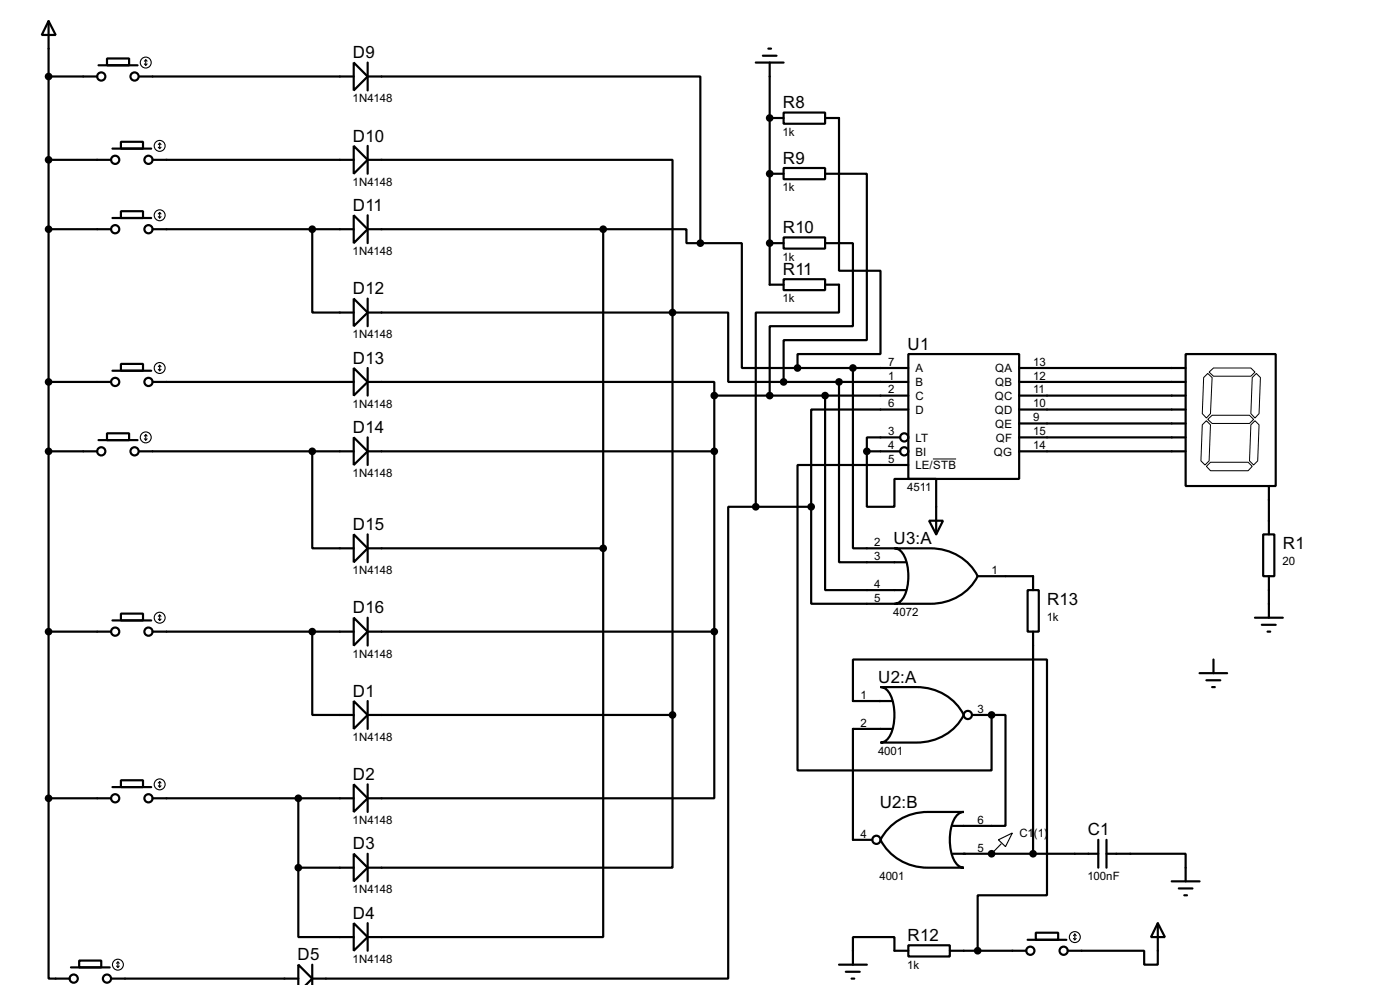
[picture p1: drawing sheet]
<svg xmlns="http://www.w3.org/2000/svg" width="256mm" height="180mm" viewBox="0 0 256 180" stroke-linecap="round" stroke-linejoin="round" font-family="sans-serif">
<g fill="none" stroke="#000" stroke-width=".4">
<path d="M8.9 3.9l1.3 2.5h-2.5zM8.9 14h8.9M8.9 3.9v142.2M18.1 12h7.1M19.6 10.7h4.1v1.3h-4.1zM25.5 14h39.3M64.8 11.5l2.6 2.5-2.6 2.6zM67.4 14h60.9v30.5M67.4 11.5v5.1M138.5 11.5h5.1M139.8 10.2h2.5M140.8 8.9h.5"/>
<path d="M141 11.5v40.6h2.6M8.9 29.3h11.5M20.6 27.2h7.1M20.6 39.9h7.1M22.2 26h4v1.2h-4zM22.2 38.7h4v1.2h-4zM28 29.3h36.8M64.8 26.7l2.6 2.6-2.6 2.5zM64.8 39.4l2.6 2.6-2.6 2.5zM67.4 29.3h55.8v27.9M67.4 26.7v5.1M67.4 39.4v5.1"/>
<path d="M141 21.6h2.6M141 31.8h2.6M143.6 20.6h7.6v2.1h-7.6zM143.6 30.8h7.6v2h-7.6zM151.2 21.6h2.5v28h7.6v15.2h-15.2v2.6M151.2 31.8h7.6v30.5h-15.2v7.6M8.9 42h11.5M28 42h36.8M57.2 42v15.2h7.6M64.8 54.7l2.6 2.5-2.6 2.5zM67.4 42h43.1M67.4 57.2h55.8"/>
<path d="M67.4 54.7v5M110.5 42h15.3v2.5h2.5M110.5 42v58.4M123.2 57.2h10.2v12.7h10.2M123.2 57.2v73.7M128.3 44.5h7.6v22.9h10.2M141 44.5h2.6M143.6 43.5h7.6v2h-7.6zM143.6 51.1h7.6v2h-7.6zM151.2 44.5h5.1v15.2h-15.3v12.7M151.2 52.1h2.5v5.1h-15.2v35.6M8.9 69.9h11.5"/>
<path d="M19.6 79.3h4.1v1.3h-4.1zM20.6 67.9h7.1M22.2 66.6h4v1.3h-4zM28 69.9h36.8M64.8 67.4l2.6 2.5-2.6 2.5zM67.4 69.9h63.5v2.5M67.4 67.4v5M130.9 72.4h35.5M130.9 72.4v43.2M143.6 69.9h22.8M146.1 67.4h20.3M151.2 72.4v35.6h14.7"/>
<path d="M153.7 69.9v33h12.2M156.3 67.4v33h7.6M166.4 64.8h20.3v22.9h-20.3zM166.4 75h-17.8v17.8M186.7 67.4h30.5M186.7 69.9h30.5M186.7 72.4h30.5M186.7 75h30.5M186.7 77.5h30.5M217.2 64.8h16.5v24.2h-16.5zM8.9 82.6h8.9M18.1 80.6h7.1"/>
<path d="M25.5 82.6h39.3M57.2 82.6v17.8h7.6M64.8 80.1l2.6 2.5-2.6 2.5zM64.8 97.8l2.6 2.6-2.6 2.5zM67.4 82.6h63.5M67.4 80.1v5M67.4 97.8v5.1M138.5 92.8h-5.1v86.3h-76.2M138.5 92.8h10.1M148.6 92.8v17.7h15.3M158.8 82.6v10.2h5.1v-5.1h7.6v10.1M158.8 82.6h6.1"/>
<path d="M164.9 80.1h-6.1v2.5M166.4 85.1h-20.3v55.9h35.6v-10.1M170.2 95.3h2.6l-1.3 2.5zM186.7 80.1h30.5M186.7 82.6h30.5M231.4 97.8h2.1v7.7h-2.1zM232.5 89v8.8M8.9 115.6h11.5M20.6 113.6h7.1M22.2 112.3h4v1.3h-4zM28 115.6h36.8M57.2 115.6v15.3h7.6"/>
<path d="M64.8 113.1l2.6 2.5-2.6 2.6zM67.4 115.6h63.5M67.4 100.4h43.1M67.4 113.1v5.1M110.5 100.4v71.1h-43.1M130.9 115.6v30.5h-63.5M163.9 100.4h6.6a9.6 9.6 0 0 1 8.6 5.1 9.5 9.5 0 0 1-8.6 5h-6.6a2.19 2.19 0 0 0 1.8-1.5 9.2 9.2 0 0 0-.4-7.8l-.9-.7zM179.1 105.5h10.2v2.5M188.3 108h2v7.6h-2zM189.3 115.6v40.7M229.9 113.1h5.1M231.2 114.4h2.5"/>
<path d="M232.2 115.6h.5M232.5 105.5v7.6M64.8 128.3l2.6 2.6-2.6 2.5zM67.4 130.9h55.8M67.4 128.3v5.1M123.2 130.9v27.9h-55.8M161.3 125.8h6.6a9.5 9.5 0 0 1 8.7 5.1 9.5 9.5 0 0 1-8.7 5h-6.6a2.19 2.19 0 0 0 1.9-1.5 9.2 9.2 0 0 0-.4-7.8l-.9-.7zM163.4 128.3h-7.1v-7.6h35.5v43.2h-12.7v10.1M163.4 133.4h-7.1v20.3h3.5M178.1 130.9h3.6M181.7 130.9h2.5v20.3h-9.6M219.8 123.2h5"/>
<path d="M221 124.5h2.6M222.1 125.8h.5M222.3 120.7v2.5M8.9 146.1v33h3.9M8.9 146.1h11.5M20.6 144.1h7.1M22.2 142.8h4v1.3h-4zM28 146.1h36.8M54.7 158.8v12.7h10.1M54.7 146.1v12.7M54.7 158.8h10.1M64.8 143.6l2.6 2.5-2.6 2.5z"/>
<path d="M64.8 156.3l2.6 2.5-2.6 2.5zM67.4 143.6v5M67.4 156.3v5M163.1 151.3a9.9 9.9 0 0 1 6.9-2.7h6.6a2.22 2.22 0 0 0-1.9 1.5 9.1 9.1 0 0 0 .4 7.8l.9 .8 .6 .1h-6.6a9.6 9.6 0 0 1-8.7-5.1l.5-.9zM174.6 156.3h26.6M201.2 153.7v5.1M202.7 156.3h14.5v5M202.7 153.7v5.1M13 177.1h7.1M14.5 175.8h4.1v1.3h-4.1zM20.4 179.1h34.3M57.2 176.6v3.7"/>
<path d="M64.8 169l2.6 2.5-2.6 2.5zM67.4 169v5M153.7 176.6h5.1M155 177.9h2.5M156 179.1h.5M166.4 173h7.6v2.1h-7.6zM166.4 174h-2.5v-2.5h-7.6v5.1M174 174h14M188.3 172h7.1M189.8 170.7h4.1v1.3h-4.1zM212.1 169l1.3 2.5h-2.5zM212.1 169v7.6h-2.5v-2.6h-14"/>
<path d="M214.7 161.3h5.1M216 162.6h2.5M217 163.9h.5M54.7 180.3v-3.7l2.5 2.5-1.2 1.2"/>
<circle cx="18.5" cy="14" r=".75"/>
<circle cx="24.6" cy="14" r=".75"/>
<circle cx="21.1" cy="29.3" r=".75"/>
<circle cx="27.2" cy="29.3" r=".75"/>
<circle cx="21.1" cy="42" r=".75"/>
<circle cx="27.2" cy="42" r=".75"/>
<circle cx="21.1" cy="69.9" r=".75"/>
<circle cx="27.2" cy="69.9" r=".75"/>
<circle cx="18.5" cy="82.6" r=".75"/>
<circle cx="24.6" cy="82.6" r=".75"/>
<circle cx="165.6" cy="80.1" r=".75"/>
<circle cx="165.6" cy="82.6" r=".75"/>
<circle cx="21.1" cy="115.6" r=".75"/>
<circle cx="27.2" cy="115.6" r=".75"/>
<circle cx="177.3" cy="130.9" r=".75"/>
<circle cx="21.1" cy="146.1" r=".75"/>
<circle cx="27.2" cy="146.1" r=".75"/>
<circle cx="160.5" cy="153.7" r=".75"/>
<circle cx="13.5" cy="179.1" r=".75"/>
<circle cx="19.6" cy="179.1" r=".75"/>
<circle cx="188.7" cy="174" r=".75"/>
<circle cx="194.8" cy="174" r=".75"/>
</g>
<g fill="#000">
<circle cx="141" cy="31.8" r=".2"/>
<circle cx="141" cy="21.6" r=".2"/>
<circle cx="141" cy="44.5" r=".2"/>
<circle cx="181.7" cy="130.9" r=".2"/>
<circle cx="181.7" cy="156.3" r=".2"/>
</g>
<path d="M220.3 77.8l.7-.8 .8 .8-.3 6.6-.7 .7-.8-.7zM220.5 69.1l.8-.7 .8 .7-.3 6.6-.8 .8-.7-.8zM221.3 76.8l.8-.8h6.8l.8 .8-.8 .7h-6.8zM221.5 68.1l.8-.7h6.9l.7 .7-.7 .8h-6.9zM229.2 77.8l.7-.8 .8 .8-.3 6.6-.7 .7-.8-.7zM229.4 69.1l.8-.7 .7 .7-.2 6.6-.8 .8-.7-.8zM170.9 84h4.3M221 85.4l.8-.8h6.9l.7 .8-.7 .8h-6.9z" fill="none" stroke="#000" stroke-width=".18"/>
<g fill="none" stroke="#000" stroke-width=".2">
<path d="M26.5 11.7l.2 .3M26.7 11v1M26.7 11l-.2 .2M26.7 11l.3 .2M27 11.7l-.3 .3M29 27l.3 .2M29 39.7l.3 .2M29.3 26.2v1M29.3 38.9v1M29.3 26.2l-.3 .3M29.3 26.2l.2 .3M29.3 38.9l-.3 .3"/>
<path d="M29.3 38.9l.2 .3M29.5 27l-.2 .2M29.5 39.7l-.2 .2M26.7 79.6v1M26.7 79.6l-.2 .2M26.7 79.6l.3 .2M29 67.6l.3 .3M29.3 66.9v1M29.3 66.9l-.3 .2M29.3 66.9l.2 .2M29.5 67.6l-.2 .3M26.5 80.3l.2 .3"/>
<path d="M27 80.3l-.3 .3M29 113.3l.3 .3M29.3 112.6v1M29.3 112.6l-.3 .2M29.3 112.6l.2 .2M29.5 113.3l-.2 .3M29 143.8l.3 .3M29.3 143.1v1M29.3 143.1l-.3 .2M29.3 143.1l.2 .2M29.5 143.8l-.2 .3M182.9 153.7l2.6-1.2-1.3 2.5z"/>
<path d="M183.4 154.5l-1.7 1.8M21.4 176.8l.2 .3M21.6 176.1v1M21.6 176.1l-.2 .2M21.6 176.1l.3 .2M21.9 176.8l-.3 .3M196.7 171.8l.2 .2M196.9 171v1M196.9 171l-.2 .3M196.9 171l.3 .3M197.2 171.8l-.3 .2"/>
<circle cx="26.7" cy="11.5" r="1"/>
<circle cx="29.2" cy="26.7" r="1"/>
<circle cx="29.2" cy="39.4" r="1"/>
<circle cx="29.2" cy="67.4" r="1"/>
<circle cx="26.7" cy="80.1" r="1"/>
<circle cx="29.2" cy="113.1" r="1"/>
<circle cx="29.2" cy="143.6" r="1"/>
<circle cx="21.6" cy="176.6" r="1"/>
<circle cx="196.9" cy="171.5" r="1"/>
</g>
<g fill="#000" stroke="#000" stroke-width=".4">
<circle cx="8.9" cy="14" r=".5"/>
<circle cx="8.9" cy="29.3" r=".5"/>
<circle cx="141" cy="21.6" r=".5"/>
<circle cx="141" cy="31.8" r=".5"/>
<circle cx="8.9" cy="42" r=".5"/>
<circle cx="57.2" cy="42" r=".5"/>
<circle cx="110.5" cy="42" r=".5"/>
<circle cx="123.2" cy="57.2" r=".5"/>
<circle cx="128.3" cy="44.5" r=".5"/>
<circle cx="141" cy="44.5" r=".5"/>
<circle cx="8.9" cy="69.9" r=".5"/>
<circle cx="130.8" cy="72.4" r=".5"/>
<circle cx="141" cy="72.4" r=".5"/>
<circle cx="143.5" cy="69.9" r=".5"/>
<circle cx="146.1" cy="67.4" r=".5"/>
<circle cx="151.1" cy="72.4" r=".5"/>
<circle cx="153.7" cy="69.9" r=".5"/>
<circle cx="156.2" cy="67.4" r=".5"/>
<circle cx="8.9" cy="82.6" r=".5"/>
<circle cx="57.2" cy="82.6" r=".5"/>
<circle cx="130.8" cy="82.6" r=".5"/>
<circle cx="138.4" cy="92.8" r=".5"/>
<circle cx="148.6" cy="92.8" r=".5"/>
<circle cx="158.8" cy="82.6" r=".5"/>
<circle cx="8.9" cy="115.6" r=".5"/>
<circle cx="57.2" cy="115.6" r=".5"/>
<circle cx="110.5" cy="100.4" r=".5"/>
<circle cx="130.8" cy="115.6" r=".5"/>
<circle cx="123.2" cy="130.9" r=".5"/>
<circle cx="181.6" cy="130.9" r=".5"/>
<circle cx="8.9" cy="146.1" r=".5"/>
<circle cx="54.6" cy="158.8" r=".5"/>
<circle cx="54.6" cy="146.1" r=".5"/>
<circle cx="181.6" cy="156.3" r=".5"/>
<circle cx="189.2" cy="156.3" r=".5"/>
<circle cx="179.1" cy="174" r=".5"/>
</g>
<g font-size="3.5">
<text x="64.7" y="10.6">D9</text>
<text x="143.4" y="19.8">R8</text>
<text x="64.7" y="25.9">D10</text>
<text x="143.4" y="30">R9</text>
<text x="64.7" y="38.6">D11</text>
<text x="143.4" y="42.7">R10</text>
<text x="64.7" y="53.9">D12</text>
<text x="143.4" y="50.3">R11</text>
<text x="166.3" y="64">U1</text>
<text x="64.7" y="66.6">D13</text>
<text x="64.7" y="79.3">D14</text>
<text x="64.7" y="97">D15</text>
<text x="163.7" y="99.6">U3:A</text>
<text x="235" y="100.5">R1</text>
<text x="64.7" y="112.3">D16</text>
<text x="191.8" y="110.7">R13</text>
<text x="160.9" y="125">U2:A</text>
<text x="64.7" y="127.5">D1</text>
<text x="64.7" y="142.8">D2</text>
<text x="161.2" y="147.8">U2:B</text>
<text x="64.7" y="155.5">D3</text>
<text x="199.3" y="152.9">C1</text>
<text x="64.7" y="168.2">D4</text>
<text x="166.3" y="172.2">R12</text>
<text x="54.5" y="175.8">D5</text>
</g>
<g font-size="2.4">
<text x="64.6" y="18.7">1N4148</text>
<text x="143.4" y="24.9">1k</text>
<text x="64.6" y="34">1N4148</text>
<text x="143.4" y="35">1k</text>
<text x="64.6" y="46.7">1N4148</text>
<text x="143.4" y="47.7">1k</text>
<text x="143.4" y="55.3">1k</text>
<text x="64.6" y="61.9">1N4148</text>
<text x="162.7" y="67">7</text>
<text x="162.7" y="69.5">1</text>
<text x="162.7" y="72">2</text>
<text x="167.7" y="68.1">A</text>
<text x="167.7" y="70.7">B</text>
<text x="182.3" y="68.1">QA</text>
<text x="182.3" y="70.7">QB</text>
<text x="189.3" y="67">13</text>
<text x="189.3" y="69.5">12</text>
<text x="189.3" y="72">11</text>
<text x="64.6" y="74.6">1N4148</text>
<text x="162.7" y="74.6">6</text>
<text x="167.7" y="73.2">C</text>
<text x="167.7" y="75.8">D</text>
<text x="182.2" y="73.2">QC</text>
<text x="182.2" y="75.8">QD</text>
<text x="189.3" y="74.6">10</text>
<text x="189.3" y="77.1">9</text>
<text x="162.7" y="79.7">3</text>
<text x="162.7" y="82.2">4</text>
<text x="167.7" y="80.8">LT</text>
<text x="167.7" y="83.4">BI</text>
<text x="182.1" y="83.4">QG</text>
<text x="182.3" y="78.3">QE</text>
<text x="182.4" y="80.8">QF</text>
<text x="189.3" y="79.7">15</text>
<text x="189.3" y="82.2">14</text>
<text x="64.6" y="87.3">1N4148</text>
<text x="162.7" y="84.7">5</text>
<text x="166.2" y="89.9">4511</text>
<text x="167.7" y="85.9">LE/STB</text>
<text x="160.2" y="100">2</text>
<text x="64.6" y="105.1">1N4148</text>
<text x="160.2" y="102.5">3</text>
<text x="160.2" y="107.6">4</text>
<text x="181.7" y="105.1">1</text>
<text x="235" y="103.5">20</text>
<text x="160.2" y="110.1">5</text>
<text x="163.7" y="112.7">4072</text>
<text x="191.8" y="113.6">1k</text>
<text x="64.6" y="120.4">1N4148</text>
<text x="157.7" y="127.9">1</text>
<text x="179.1" y="130.5">3</text>
<text x="64.6" y="135.6">1N4148</text>
<text x="157.7" y="133">2</text>
<text x="160.9" y="138.1">4001</text>
<text x="64.6" y="150.8">1N4148</text>
<text x="157.7" y="153.3">4</text>
<text x="179.1" y="155.9">5</text>
<text x="179.1" y="150.8">6</text>
<text x="186.7" y="153.3">C1</text>
<text x="189.4" y="153.3">(1)</text>
<text x="161.1" y="161">4001</text>
<text x="199.2" y="161">100nF</text>
<text x="64.6" y="163.5">1N4148</text>
<text x="64.6" y="176.2">1N4148</text>
<text x="166.2" y="177.3">1k</text>
</g>
</svg>
